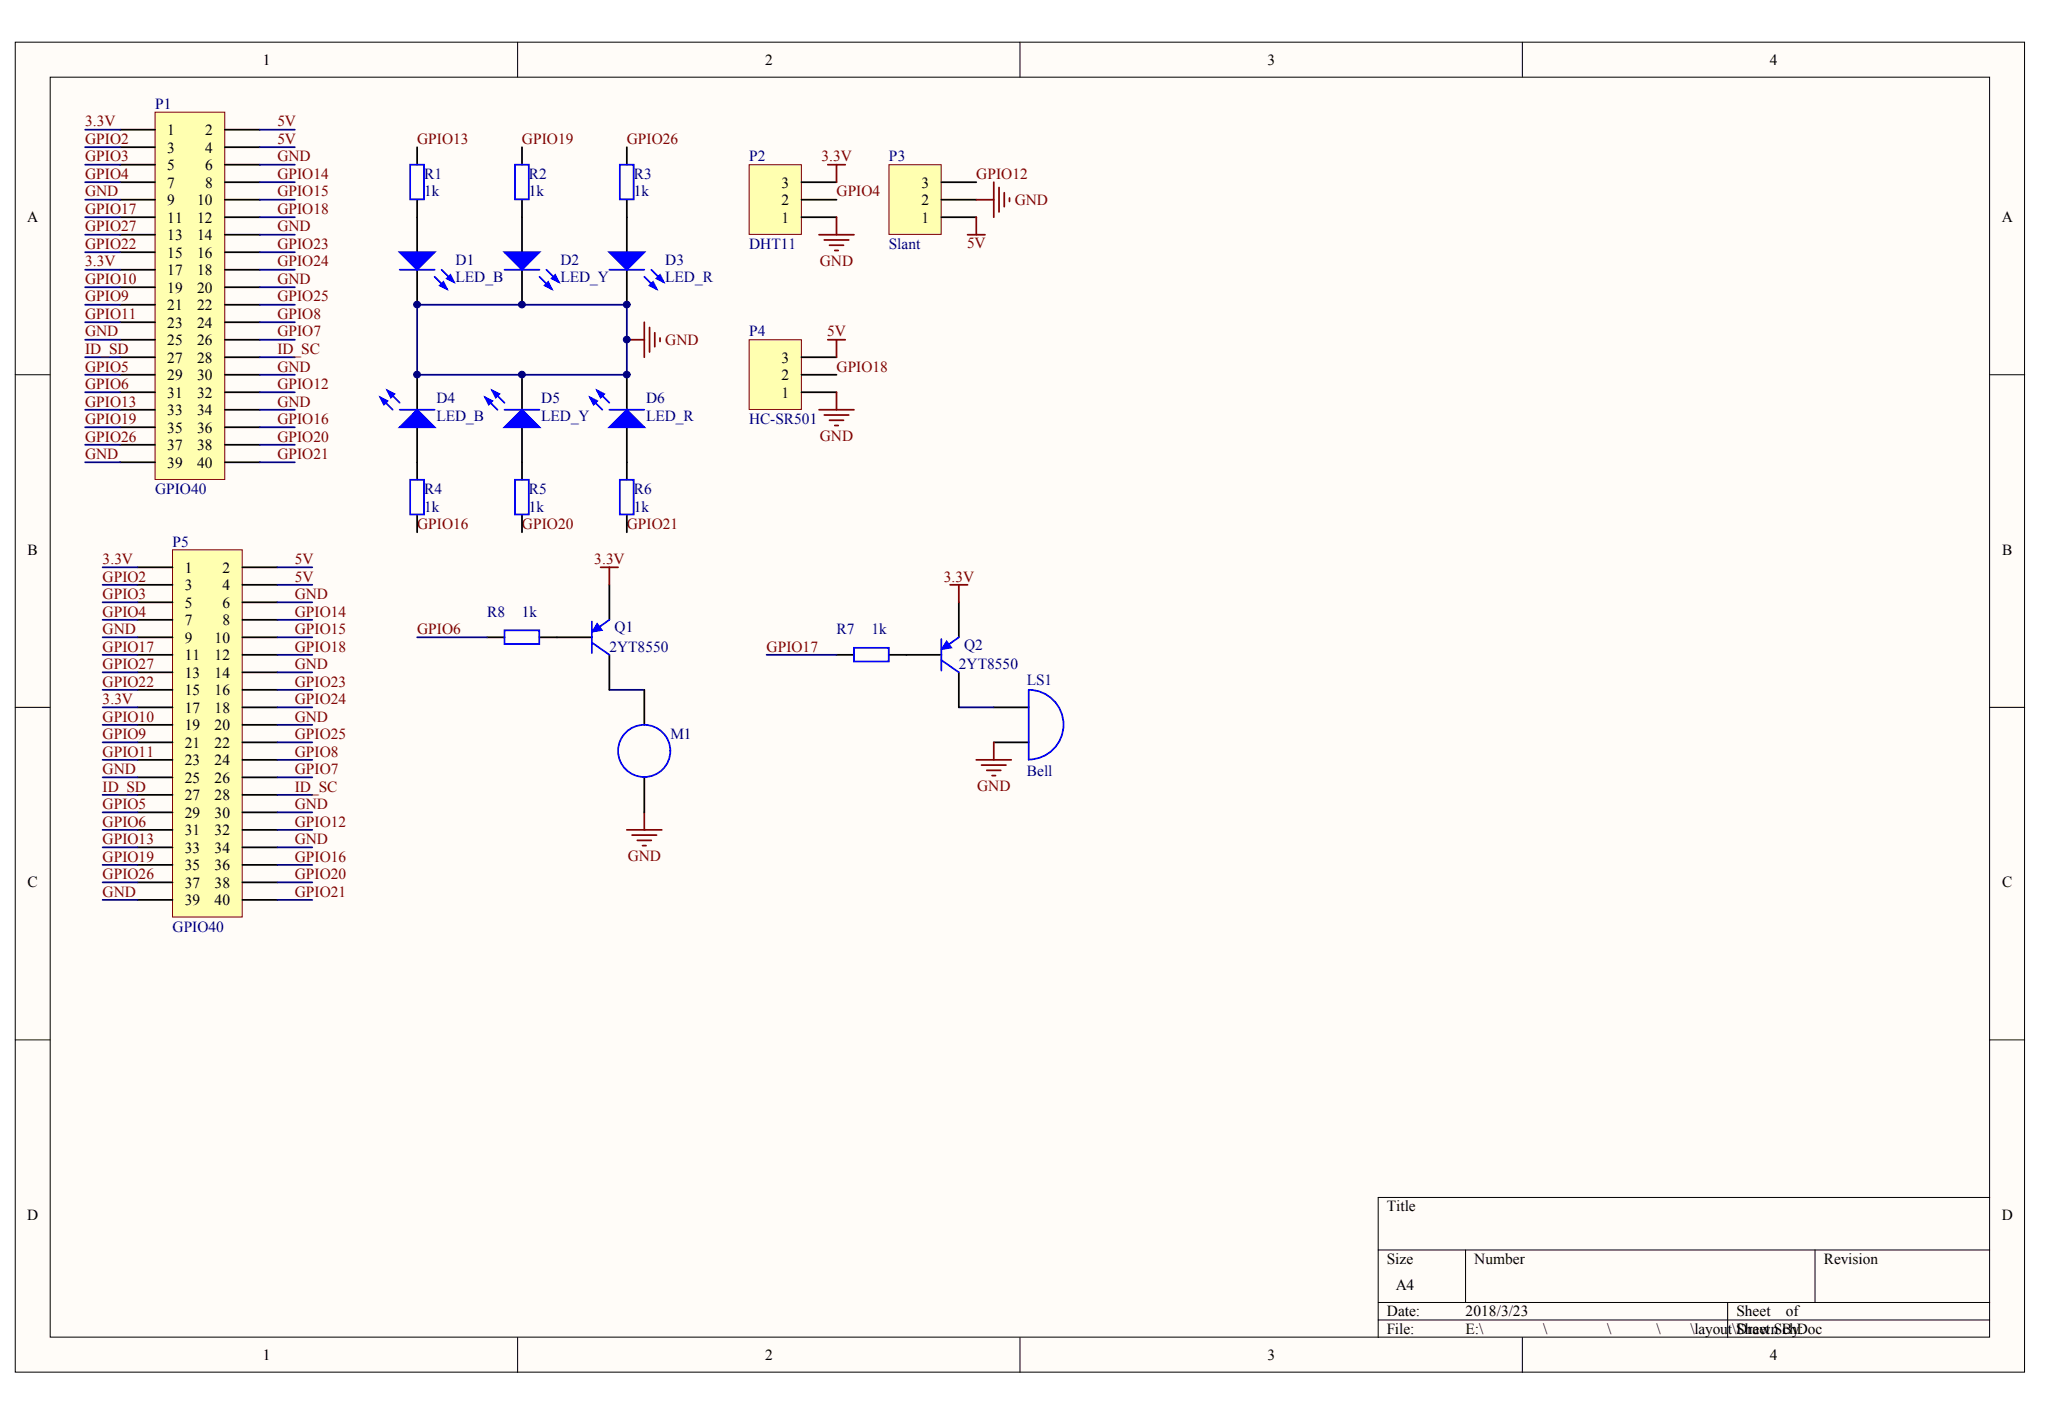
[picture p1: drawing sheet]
# Altium project layout.PrjPCB
1 sheet, 23 parts. Net scope: global (net labels, ports and power ports of the same name join across sheets).
Board file: PCB.PcbDoc

## Sheet Sheet.SchDoc
size A4

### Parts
D1  LED_B  [R38]
D2  LED_Y  [R38]
D3  LED_R  [R38]
D4  LED_B  [R38]
D5  LED_Y  [R38]
D6  LED_R  [R38]
LS1  Bell  [BUZZ12]
M1  Meter  [RAD-0.1]  (value not drawn)
P1  GPIO40  [HDR2X20]
P2  DHT11  [HDR1X3]
P3  Slant  [HDR1X3]
P4  HC-SR501  [HDR1X3]
P5  GPIO40  [HDR2X20]
Q1  2YT8550  [SOT-23-3]
Q2  2YT8550  [SOT-23-3]
R1  1k  [R0805]
R2  1k  [R0805]
R3  1k  [R0805]
R4  1k  [R0805]
R5  1k  [R0805]
R6  1k  [R0805]
R7  1k  [R0805]
R8  1k  [R0805]

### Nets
3.3V: P1.1 P1.17 P2.3 P5.1 P5.17 Q1.2(E) Q2.2(E)
5V: P1.2 P1.4 P3.1 P4.3 P5.2 P5.4
GND: D1.2(K) D2.2(K) D3.2(K) D4.2(K) D5.2(K) D6.2(K) LS1.2(B) M1.1 P1.6 P1.9 P1.14 P1.20 P1.25 P1.30 P1.34 P1.39 P2.1 P3.2 P4.1 P5.6 P5.9 P5.14 P5.20 P5.25 P5.30 P5.34 P5.39
GPIO2: P1.3 P5.3
GPIO3: P1.5 P5.5
GPIO4: P1.7 P2.2 P5.7
GPIO5: P1.29 P5.29
GPIO6: P1.31 P5.31 R8.1
GPIO7: P1.26 P5.26
GPIO8: P1.24 P5.24
GPIO9: P1.21 P5.21
GPIO10: P1.19 P5.19
GPIO11: P1.23 P5.23
GPIO12: P1.32 P3.3 P5.32
GPIO13: P1.33 P5.33 R1.2
GPIO14: P1.8 P5.8
GPIO15: P1.10 P5.10
GPIO16: P1.36 P5.36 R4.1
GPIO17: P1.11 P5.11 R7.1
GPIO18: P1.12 P4.2 P5.12
GPIO19: P1.35 P5.35 R2.2
GPIO20: P1.38 P5.38 R5.1
GPIO21: P1.40 P5.40 R6.1
GPIO22: P1.15 P5.15
GPIO23: P1.16 P5.16
GPIO24: P1.18 P5.18
GPIO25: P1.22 P5.22
GPIO26: P1.37 P5.37 R3.2
GPIO27: P1.13 P5.13
ID_SC: P1.28 P5.28
ID_SD: P1.27 P5.27
NetD1_1: D1.1(A) R1.1
NetD2_1: D2.1(A) R2.1
NetD3_1: D3.1(A) R3.1
NetD4_1: D4.1(A) R4.2
NetD5_1: D5.1(A) R5.2
NetD6_1: D6.1(A) R6.2
NetLS1_1: LS1.1(A) Q2.3(C)
NetM1_2: M1.2 Q1.3(C)
NetQ1_1: Q1.1(B) R8.2
NetQ2_1: Q2.1(B) R7.2
